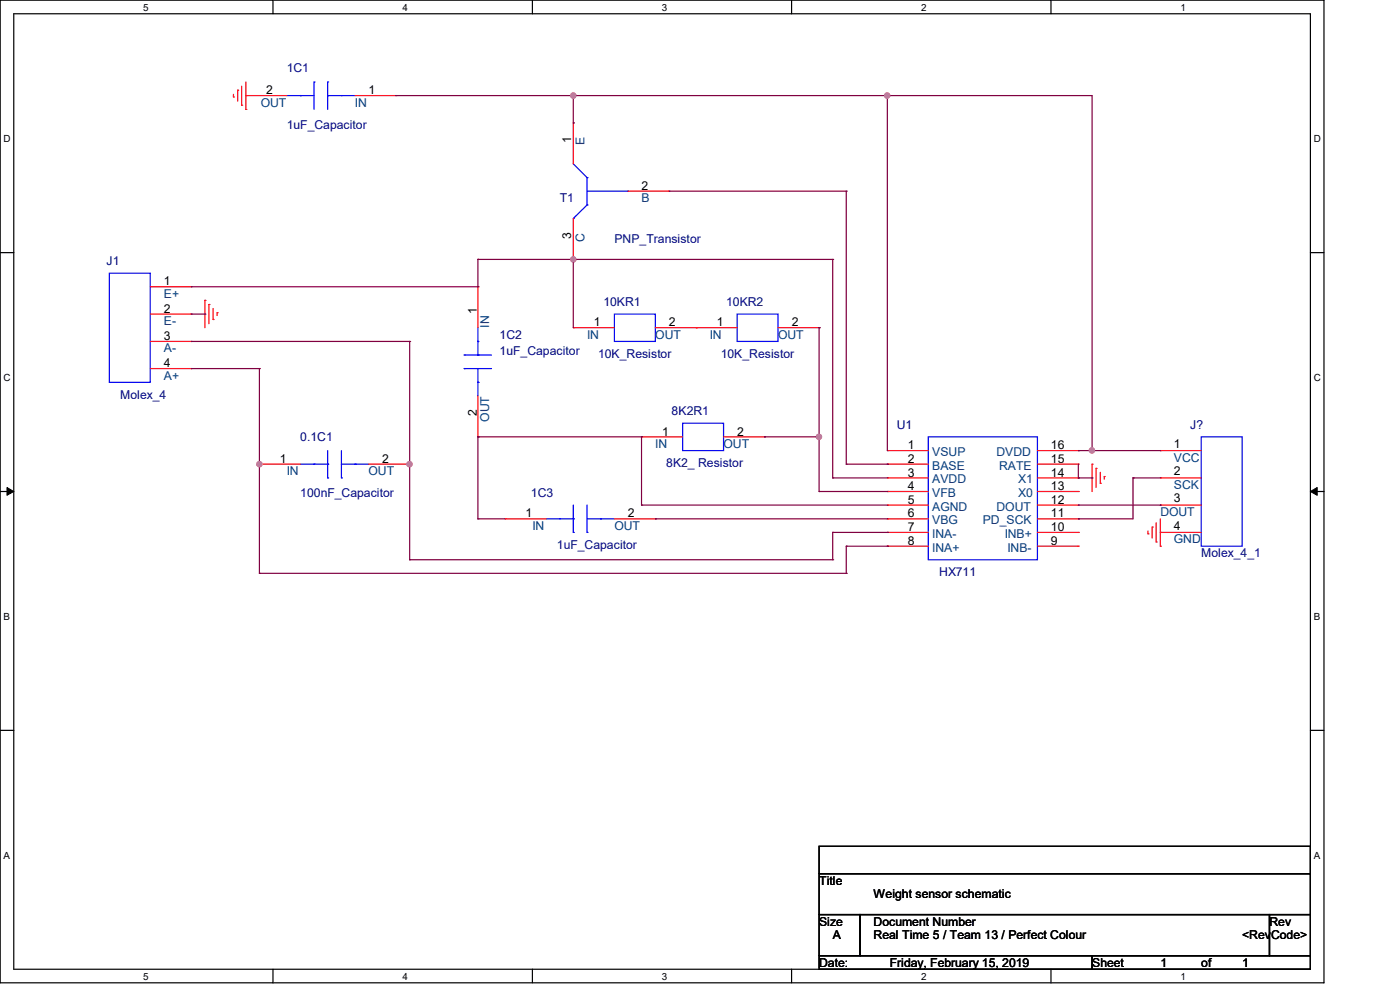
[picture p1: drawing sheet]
<svg xmlns="http://www.w3.org/2000/svg" width="297mm" height="210mm" viewBox="0 0 297 210" stroke-linecap="round" stroke-linejoin="round" font-family="sans-serif">
<path d="M0 0h280.9v208.5h-280.9zM2.9 2.9h275.1v202.7h-275.1z" fill="none" stroke="#000" stroke-width=".25"/>
<g fill="#fff">
<path d="M30.4 .3h1.1v2.4h-1.1z"/>
<path d="M30.4 205.9h1.1v2.3h-1.1z"/>
</g>
<path d="M57.9 0v2.9M57.9 205.6v2.9" fill="none" stroke="#000" stroke-width=".25"/>
<g fill="#fff">
<path d="M85.4 .3h1.1v2.4h-1.1z"/>
<path d="M85.4 205.9h1.1v2.3h-1.1z"/>
</g>
<path d="M112.9 0v2.9M112.9 205.6v2.9" fill="none" stroke="#000" stroke-width=".25"/>
<g fill="#fff">
<path d="M140.4 .3h1.2v2.4h-1.2z"/>
<path d="M140.4 205.9h1.2v2.3h-1.2z"/>
</g>
<path d="M167.9 0v2.9M167.9 205.6v2.9" fill="none" stroke="#000" stroke-width=".25"/>
<g fill="#fff">
<path d="M195.4 .3h1.2v2.4h-1.2z"/>
<path d="M195.4 205.9h1.2v2.3h-1.2z"/>
</g>
<path d="M223 0v2.9M223 205.6v2.9" fill="none" stroke="#000" stroke-width=".25"/>
<g fill="#fff">
<path d="M250.4 .3h1.2v2.4h-1.2z"/>
<path d="M250.4 205.9h1.2v2.3h-1.2z"/>
<path d="M.8 28.2h1.4v2.4h-1.4z"/>
<path d="M278.7 28.2h1.5v2.4h-1.5z"/>
<path d="M.8 78.9h1.4v2.3h-1.4z"/>
<path d="M278.7 78.9h1.5v2.3h-1.5z"/>
</g>
<path d="M0 53.6h2.9M278 53.6h2.9" fill="none" stroke="#000" stroke-width=".25"/>
<g fill="#fff">
<path d="M.8 129.6h1.3v2.3h-1.3z"/>
<path d="M278.7 129.6h1.4v2.3h-1.4z"/>
</g>
<path d="M0 104.3h2.9M278 104.3h2.9" fill="none" stroke="#000" stroke-width=".25"/>
<path d="M1.5 103.4l1.4 .9-1.4 .8zM278 104.3l1.4-.9v1.7z" fill="#000" stroke="#000" stroke-width=".21"/>
<g fill="#fff">
<path d="M.8 180.3h1.3v2.3h-1.3z"/>
<path d="M278.7 180.3h1.4v2.3h-1.4z"/>
</g>
<path d="M0 154.9h2.9M278 154.9h2.9M173.8 179.5h104.2v5.8h-104.2zM173.8 185.3h104.2v8.7h-104.2zM173.8 194h8.7v8.7h-8.7zM182.5 194h86.8v8.7h-86.8zM269.3 194h8.7v8.7h-8.7zM173.8 202.7h57.9v2.9h-57.9zM231.7 202.7h46.3v2.9h-46.3z" fill="none" stroke="#000" stroke-width=".25"/>
<g fill="none" stroke="#f00" stroke-width=".25">
<path d="M50.4 19.1h.1M50.4 19.1v2.4M51.3 18.3v4M52.2 17.4v5.8M49.5 20.6h.1M49.5 20v.6M51.3 22.3h.1M52.2 23.2h.1M52.2 20.3h.1M52.2 20.3h8.6M75.3 20.3h8.7M84 20.3h.1"/>
<path d="M121.6 26.1h.1M121.6 26.1v8.7M121.6 55h.1M121.6 46.4v8.6M133.2 40.6h8.7M141.9 40.6h.1M31.9 60.8h8.7M31.9 66.6h8.7M31.9 78.2h8.7M31.9 72.4h8.7M40.6 60.8h.1M40.6 66.6h.1"/>
<path d="M40.6 78.2h.1M40.6 72.4h.1M43.5 63.7h.1M43.5 63.7v5.8M44.3 64.6h.1M44.3 64.6v4.1M45.2 67.8h.1M45.2 65.4v2.4M46.1 66.3h.1M46.1 66.3v.6M101.4 60.8h.1M101.4 60.8v8.7"/>
<path d="M121.6 69.5h.1M121.6 69.5h8.7M139 69.5h17.4M147.7 69.5h.1M165.1 69.5h8.7M173.8 69.5h.1M55 98.5h.1M55 98.5h8.7M78.2 98.5h8.7M86.9 98.5h.1M101.4 92.7h.1M101.4 84v8.7"/>
<path d="M136.1 92.7h.1M136.1 92.7h8.7M153.5 92.7h8.7M162.2 92.7h.1M188.3 95.6h.1M188.3 98.5h.1M188.3 95.6h8.6M188.3 98.5h8.6M220.1 95.6h8.7M220.1 98.5h8.7M228.8 98.5h.1M228.8 95.6h.1"/>
<path d="M231.7 98.5h.1M231.7 98.5v5.8M232.5 99.4h.1M232.5 99.4v4M246.2 95.6h.1M246.2 95.6h8.6M107.1 110.1h.1M107.1 110.1h8.8M130.3 110.1h8.7M139 110.1h.1M188.3 101.4h.1M188.3 104.3h.1"/>
<path d="M188.3 107.1h.1M188.3 110.1h.1M188.3 112.9h.1M188.3 115.9h.1M188.3 101.4h8.6M188.3 104.3h8.6M188.3 107.1h8.6M188.3 110.1h8.6M188.3 112.9h8.6M188.3 115.9h8.6M220.1 101.4h8.7M220.1 104.3h8.7"/>
<path d="M220.1 107.1h8.7M220.1 110.1h8.7M220.1 112.9h8.7M220.1 115.9h8.7M228.8 115.9h.1M228.8 112.9h.1M228.8 110.1h.1M228.8 107.1h.1M228.8 104.3h.1M228.8 101.4h.1M233.4 102.5h.1M233.4 100.2v2.3"/>
<path d="M234.3 101.1h.1M234.3 101.1v.5M243.5 113.2h.1M243.5 112.6v.6M244.4 111.8h.1M244.4 111.8v2.3M245.3 115h.1M245.3 110.9v4.1M246.2 115.9h.1M246.2 101.4h.1M246.2 107.1h.1M246.2 112.9h.1"/>
<path d="M246.2 110.1v5.8M246.2 101.4h8.6M246.2 107.1h8.6M246.2 112.9h8.6"/>
</g>
<g fill="none" stroke="#00f" stroke-width=".25">
<path d="M66.6 17.4h.1M66.6 17.4v5.8M69.5 17.4h.1M69.5 17.4v5.8M60.8 20.3h5.8M63.7 20.3h.1M69.5 20.3h.1M69.5 20.3h5.8M72.4 20.3h.1M121.6 34.8l2.9 2.9M124.5 37.7h.1M124.5 37.7v5.8"/>
<path d="M23.2 58h8.7v23.1h-8.7zM121.6 46.4h.1M124.5 43.5h.1M124.5 43.5l-2.9 2.9M124.5 40.6h8.7M133.2 40.6h.1M98.5 75.3h.1M98.5 78.2h.1M98.5 75.3h5.8M98.5 78.2h5.8M101.4 72.4h.1M101.4 75.3h.1"/>
<path d="M101.4 69.5v5.8M101.4 78.2v5.8M130.3 66.6h8.7v5.8h-8.7zM156.4 66.6h8.7v5.8h-8.7zM63.7 98.5h5.8M66.6 98.5h.1M69.5 98.5h.1M69.5 95.6v5.8M72.4 98.5h5.8M72.4 95.6v5.8M75.3 98.5h.1M101.4 81.1h.1"/>
<path d="M144.8 89.8h8.7v5.8h-8.7zM196.9 92.7h23.2v26h-23.2zM254.8 92.7h8.7v23.2h-8.7zM69.5 101.4h.1M72.4 101.4h.1M115.9 110.1h5.7M118.7 110.1h.1M121.6 110.1h.1M121.6 112.9h.1M121.6 107.1v5.8M124.5 112.9h.1M124.5 107.1v5.8"/>
<path d="M124.5 110.1h5.8M127.4 110.1h.1"/>
</g>
<g fill="none" stroke="#800040" stroke-width=".25">
<path d="M84 20.3h147.7v75.3M121.6 20.3h.1M121.6 26.1h.1M121.6 20.3v5.8M188.3 20.3h.1M188.3 20.3v75.3M101.4 55h.1M101.4 55h75.3M101.4 55v5.8M121.6 55h.1M121.6 55v14.5M141.9 40.6h37.6"/>
<path d="M176.7 55h.1M176.7 55v46.4M179.5 40.6h.1M179.5 40.6v57.9M40.6 60.8h60.8M40.6 72.4h46.3M40.6 78.2h14.4M40.6 66.6h2.9M43.5 66.6h.1M55 78.2h.1M55 78.2v43.4M86.9 72.4h.1"/>
<path d="M86.9 72.4v46.3M101.4 60.8h.1M173.8 69.5h.1M173.8 69.5v34.8M55 98.5h.1M86.9 98.5h.1M101.4 92.7h.1M101.4 92.7h34.7M101.4 92.7v17.4M136.1 92.7h.1M136.1 92.7v14.4M162.2 92.7h.1"/>
<path d="M162.2 92.7h11.6M173.8 92.7h.1M179.5 98.5h.1M179.5 98.5h8.8M188.3 98.5h.1M228.8 95.6h.1M228.8 95.6h17.4M228.8 98.5v2.9M231.7 95.6h.1M86.9 118.7h.1M86.9 118.7h89.8M101.4 110.1h.1"/>
<path d="M101.4 110.1h5.7M136.1 107.1h.1M136.1 107.1h52.2M139 110.1h.1M139 110.1h49.3M173.8 104.3h.1M173.8 104.3h14.5M176.7 101.4h.1M176.7 118.7h.1M176.7 112.9h.1M176.7 112.9v5.8M176.7 101.4h11.6"/>
<path d="M176.7 112.9h11.6M179.5 115.9h.1M179.5 115.9v5.7M179.5 115.9h8.8M188.3 112.9h.1M188.3 115.9h.1M228.8 110.1h.1M228.8 101.4h.1M228.8 101.4h2.9M228.8 107.1h17.4M231.7 101.4h.1M240.4 101.4h.1"/>
<path d="M240.4 101.4h5.8M240.4 101.4v8.7h-11.6M246.2 107.1h.1M55 121.6h.1M55 121.6h124.5M179.5 121.6h.1"/>
</g>
<g fill="#f0f" stroke="#f0f" stroke-width=".25">
<circle cx="121.6" cy="55" r=".55"/>
<circle cx="173.7" cy="92.7" r=".55"/>
<circle cx="121.6" cy="20.3" r=".55"/>
<circle cx="188.2" cy="20.3" r=".55"/>
<circle cx="231.6" cy="95.5" r=".55"/>
<circle cx="86.9" cy="98.5" r=".55"/>
<circle cx="55" cy="98.5" r=".55"/>
</g>
<g font-size="2.6" fill="#000080">
<text x="60.8" y="15.4">1C1</text>
<text x="60.8" y="27.3">1uF_Capacitor</text>
<text x="118.7" y="42.9">T1</text>
<text x="130.3" y="51.6">PNP_Transistor</text>
<text x="22.6" y="56.2">J1</text>
<text x="128" y="64.9">10KR1</text>
<text x="154" y="64.9">10KR2</text>
<text x="106" y="71.8">1C2</text>
<text x="106" y="75.3">1uF_Capacitor</text>
<text x="126.9" y="75.9">10K_Resistor</text>
<text x="152.9" y="75.9">10K_Resistor</text>
<text x="25.5" y="84.6">Molex_4</text>
<text x="142.5" y="88.1">8K2R1</text>
<text x="63.7" y="93.6">0.1C1</text>
<text x="190.2" y="91">U1</text>
<text x="252.5" y="91">J?</text>
<text x="141.4" y="99.1">8K2_ Resistor</text>
<text x="63.7" y="105.5">100nF_Capacitor</text>
<text x="112.6" y="105.5">1C3</text>
<text x="118.2" y="116.5">1uF_Capacitor</text>
<text x="254.8" y="118.2">Molex_4_1</text>
<text x="199.3" y="122.2">HX711</text>
</g>
<g font-size="2.6" fill="#004080">
<text x="55.3" y="22.6">OUT</text>
<text x="75.3" y="22.6">IN</text>
<text x="124" y="30.7" transform="rotate(-90 124 30.7)">E</text>
<text x="136.1" y="42.9">B</text>
<text x="124" y="51.3" transform="rotate(-90 124 51.3)">C</text>
<text x="34.8" y="63.2">E+</text>
<text x="34.8" y="69">E-</text>
<text x="103.8" y="69.5" transform="rotate(-90 103.8 69.5)">IN</text>
<text x="124.5" y="71.8">IN</text>
<text x="139" y="71.8">OUT</text>
<text x="150.6" y="71.8">IN</text>
<text x="165.1" y="71.8">OUT</text>
<text x="34.8" y="74.8">A-</text>
<text x="34.8" y="80.5">A+</text>
<text x="103.8" y="89.5" transform="rotate(-90 103.8 89.5)">OUT</text>
<text x="139" y="95">IN</text>
<text x="153.5" y="95">OUT</text>
<text x="60.8" y="100.8">IN</text>
<text x="78.2" y="100.8">OUT</text>
<text x="197.8" y="96.7">VSUP</text>
<text x="197.8" y="99.7">BASE</text>
<text x="211.4" y="96.7">DVDD</text>
<text x="212" y="99.7">RATE</text>
<text x="249" y="97.9">VCC</text>
<text x="197.8" y="102.5">AVDD</text>
<text x="197.8" y="105.5">VFB</text>
<text x="216" y="105.5">X0</text>
<text x="216" y="102.5">X1</text>
<text x="249" y="103.7">SCK</text>
<text x="112.9" y="112.4">IN</text>
<text x="130.3" y="112.4">OUT</text>
<text x="197.8" y="108.3">AGND</text>
<text x="197.8" y="111.2">VBG</text>
<text x="208.5" y="111.2">PD_SCK</text>
<text x="211.4" y="108.3">DOUT</text>
<text x="246.2" y="109.5">DOUT</text>
<text x="197.8" y="114.1">INA-</text>
<text x="197.8" y="117">INA+</text>
<text x="213.1" y="114.1">INB+</text>
<text x="213.7" y="117">INB-</text>
<text x="249" y="115.3">GND</text>
</g>
<g font-size="2.6">
<text x="56.5" y="20">2</text>
<text x="78.2" y="20">1</text>
<text x="121.2" y="30.4" transform="rotate(-90 121.2 30.4)">1</text>
<text x="136.1" y="40.3">2</text>
<text x="121.2" y="50.7" transform="rotate(-90 121.2 50.7)">3</text>
<text x="34.8" y="60.5">1</text>
<text x="34.8" y="66.3">2</text>
<text x="101.2" y="66.6" transform="rotate(-90 101.2 66.6)">1</text>
<text x="126" y="69.3">1</text>
<text x="141.9" y="69.3">2</text>
<text x="152.1" y="69.3">1</text>
<text x="168" y="69.3">2</text>
<text x="34.8" y="77.9">4</text>
<text x="34.8" y="72.1">3</text>
<text x="101.2" y="88.3" transform="rotate(-90 101.2 88.3)">2</text>
<text x="140.5" y="92.4">1</text>
<text x="156.4" y="92.4">2</text>
<text x="192.6" y="95.3">1</text>
<text x="223" y="95.3">16</text>
<text x="249" y="95">1</text>
<text x="59.4" y="98.2">1</text>
<text x="81.1" y="98.2">2</text>
<text x="192.6" y="98.2">2</text>
<text x="192.6" y="101.1">3</text>
<text x="223" y="101.1">14</text>
<text x="223" y="98.2">15</text>
<text x="249" y="100.8">2</text>
<text x="192.6" y="104">4</text>
<text x="192.6" y="106.9">5</text>
<text x="223" y="106.9">12</text>
<text x="223" y="104">13</text>
<text x="249" y="106.6">3</text>
<text x="111.5" y="109.8">1</text>
<text x="133.2" y="109.8">2</text>
<text x="192.6" y="109.8">6</text>
<text x="192.6" y="112.7">7</text>
<text x="223" y="112.7">10</text>
<text x="223" y="109.8">11</text>
<text x="249" y="112.4">4</text>
<text x="192.6" y="115.6">8</text>
<text x="223" y="115.6">9</text>
<text x="173.8" y="187.7">Title</text>
<text x="185.3" y="190.6">Weight sensor schematic</text>
<text x="173.8" y="196.3">Size</text>
<text x="185.3" y="196.3">Document Number</text>
<text x="269.3" y="196.3">Rev</text>
<text x="176.7" y="199.3">A</text>
<text x="185.3" y="199.3">Real Time 5 / Team 13 / Perfect Colour</text>
<text x="263.5" y="199.3">&lt;RevCode&gt;</text>
<text x="173.8" y="205.1">Date:</text>
<text x="188.8" y="205.1">Friday, February 15, 2019</text>
<text x="231.7" y="205.1">Sheet</text>
<text x="246.2" y="205.1">1</text>
<text x="254.8" y="205.1">of</text>
<text x="263.5" y="205.1">1</text>
</g>
<g font-size="2.1">
<text x="30.4" y="2.2">5</text>
<text x="85.4" y="2.2">4</text>
<text x="140.4" y="2.2">3</text>
<text x="195.4" y="2.2">2</text>
<text x="250.4" y="2.2">1</text>
<text x=".8" y="30.1">D</text>
<text x="278.7" y="30.1">D</text>
<text x=".8" y="80.8">C</text>
<text x="278.7" y="80.8">C</text>
<text x=".8" y="131.5">B</text>
<text x="278.7" y="131.5">B</text>
<text x=".8" y="182.2">A</text>
<text x="278.7" y="182.2">A</text>
<text x="30.4" y="207.8">5</text>
<text x="85.4" y="207.8">4</text>
<text x="140.4" y="207.8">3</text>
<text x="195.4" y="207.8">2</text>
<text x="250.4" y="207.8">1</text>
</g>
</svg>
